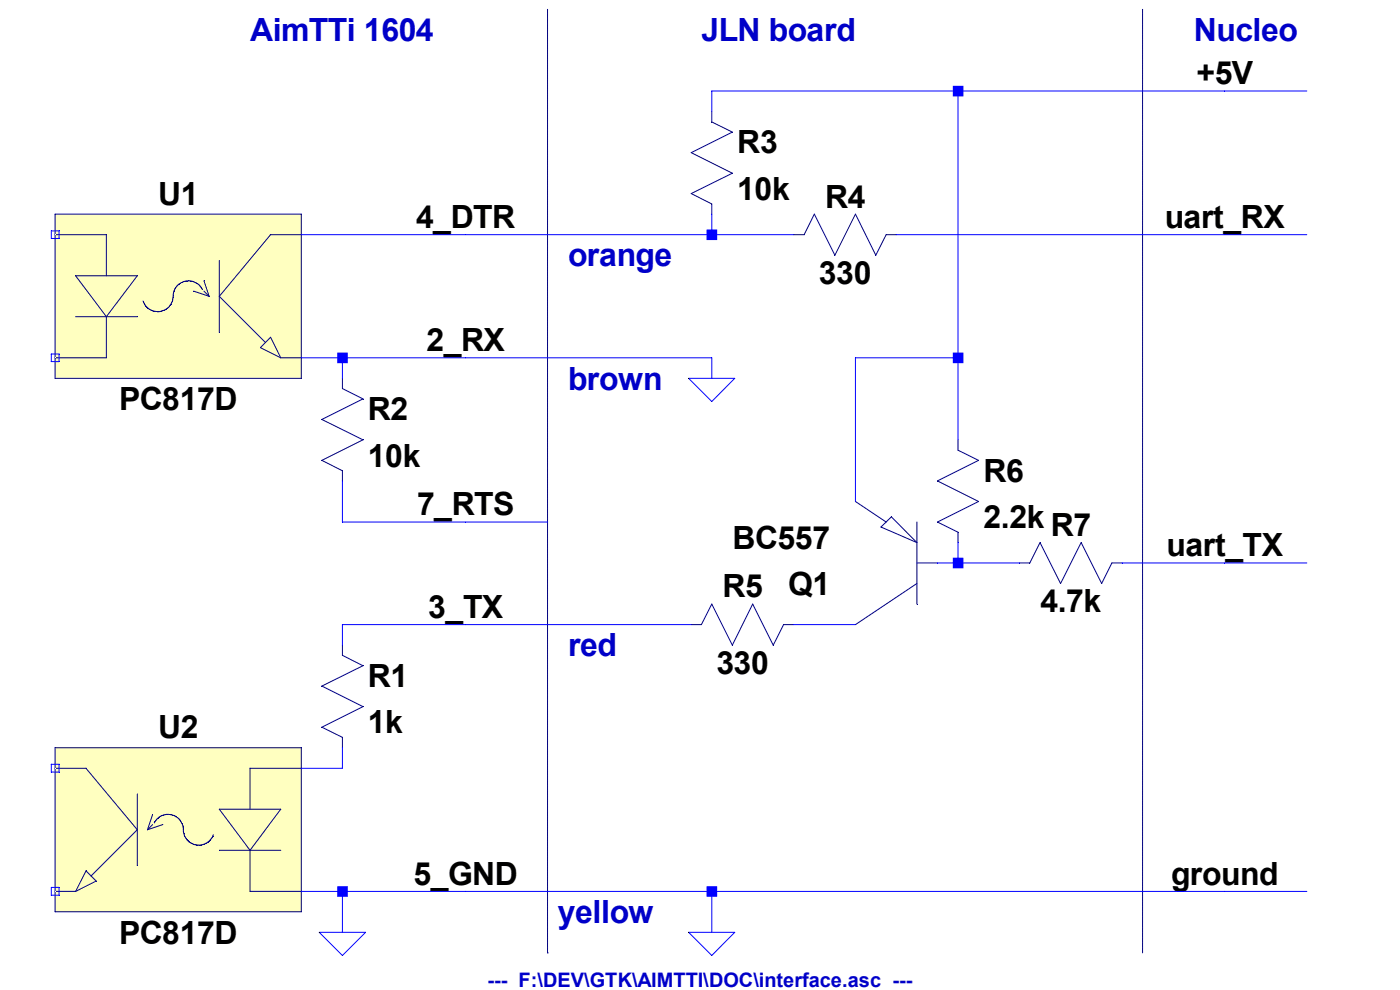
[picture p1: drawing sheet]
Version 4
SHEET 1 996 680
WIRE 720 -160 528 -160
WIRE 928 -160 720 -160
WIRE 992 -160 928 -160
WIRE 528 -144 528 -160
WIRE 336 -48 208 -48
WIRE 528 -48 528 -64
WIRE 528 -48 336 -48
WIRE 592 -48 528 -48
WIRE 928 -48 672 -48
WIRE 992 -48 928 -48
WIRE 240 48 208 48
WIRE 336 48 240 48
WIRE 528 48 336 48
WIRE 720 48 720 -160
WIRE 720 48 640 48
WIRE 240 64 240 48
WIRE 528 64 528 48
WIRE 720 112 720 48
WIRE 640 160 640 48
WIRE 240 176 240 144
WIRE 336 176 240 176
WIRE 400 176 336 176
WIRE 720 208 720 192
WIRE 720 208 704 208
WIRE 768 208 720 208
WIRE 928 208 848 208
WIRE 992 208 928 208
WIRE 336 256 240 256
WIRE 512 256 336 256
WIRE 640 256 592 256
WIRE 240 272 240 256
WIRE 240 368 240 352
WIRE 240 368 208 368
WIRE 240 464 208 464
WIRE 336 464 240 464
WIRE 528 464 336 464
WIRE 928 464 528 464
WIRE 992 464 928 464
WIRE 240 496 240 464
WIRE 528 496 528 464
FLAG 336 -48 4_DTR
FLAG 336 48 2_RX
FLAG 336 256 3_TX
FLAG 336 464 5_GND
FLAG 240 496 0
FLAG 336 176 7_RTS
FLAG 528 64 0
FLAG 528 496 0
FLAG 928 -48 uart_RX
FLAG 928 208 uart_TX
FLAG 928 464 ground
FLAG 928 -160 +5V
SYMBOL Optos\\PC817D 112 0 R0
SYMATTR InstName U1
SYMBOL Optos\\PC817D 112 416 M0
SYMATTR InstName U2
SYMBOL res 224 256 R0
SYMATTR InstName R1
SYMATTR Value 1k
SYMBOL res 224 48 R0
SYMATTR InstName R2
SYMATTR Value 10k
SYMBOL res 512 -160 R0
SYMATTR InstName R3
SYMATTR Value 10k
SYMBOL res 688 -64 R90
WINDOW 0 0 56 VBottom 2
WINDOW 3 32 56 VTop 2
SYMATTR InstName R4
SYMATTR Value 330
SYMBOL pnp 704 256 R180
SYMATTR InstName Q1
SYMATTR Value BC557
SYMBOL res 608 240 R90
WINDOW 0 0 56 VBottom 2
WINDOW 3 32 56 VTop 2
SYMATTR InstName R5
SYMATTR Value 330
SYMBOL res 704 96 R0
SYMATTR InstName R6
SYMATTR Value 2.2k
SYMBOL res 864 192 R90
WINDOW 0 0 56 VBottom 2
WINDOW 3 32 56 VTop 2
SYMATTR InstName R7
SYMATTR Value 4.7k
TEXT 168 -208 Left 2 ;AimTTi 1604
TEXT 520 -208 Left 2 ;JLN board
TEXT 904 -208 Left 2 ;Nucleo
TEXT 416 -32 Left 2 ;orange
TEXT 416 64 Left 2 ;brown
TEXT 416 272 Left 2 ;red
TEXT 408 480 Left 2 ;yellow
LINE Normal 400 512 400 -224 2
LINE Normal 400 512 400 512 2
LINE Normal 864 512 864 -224 2
